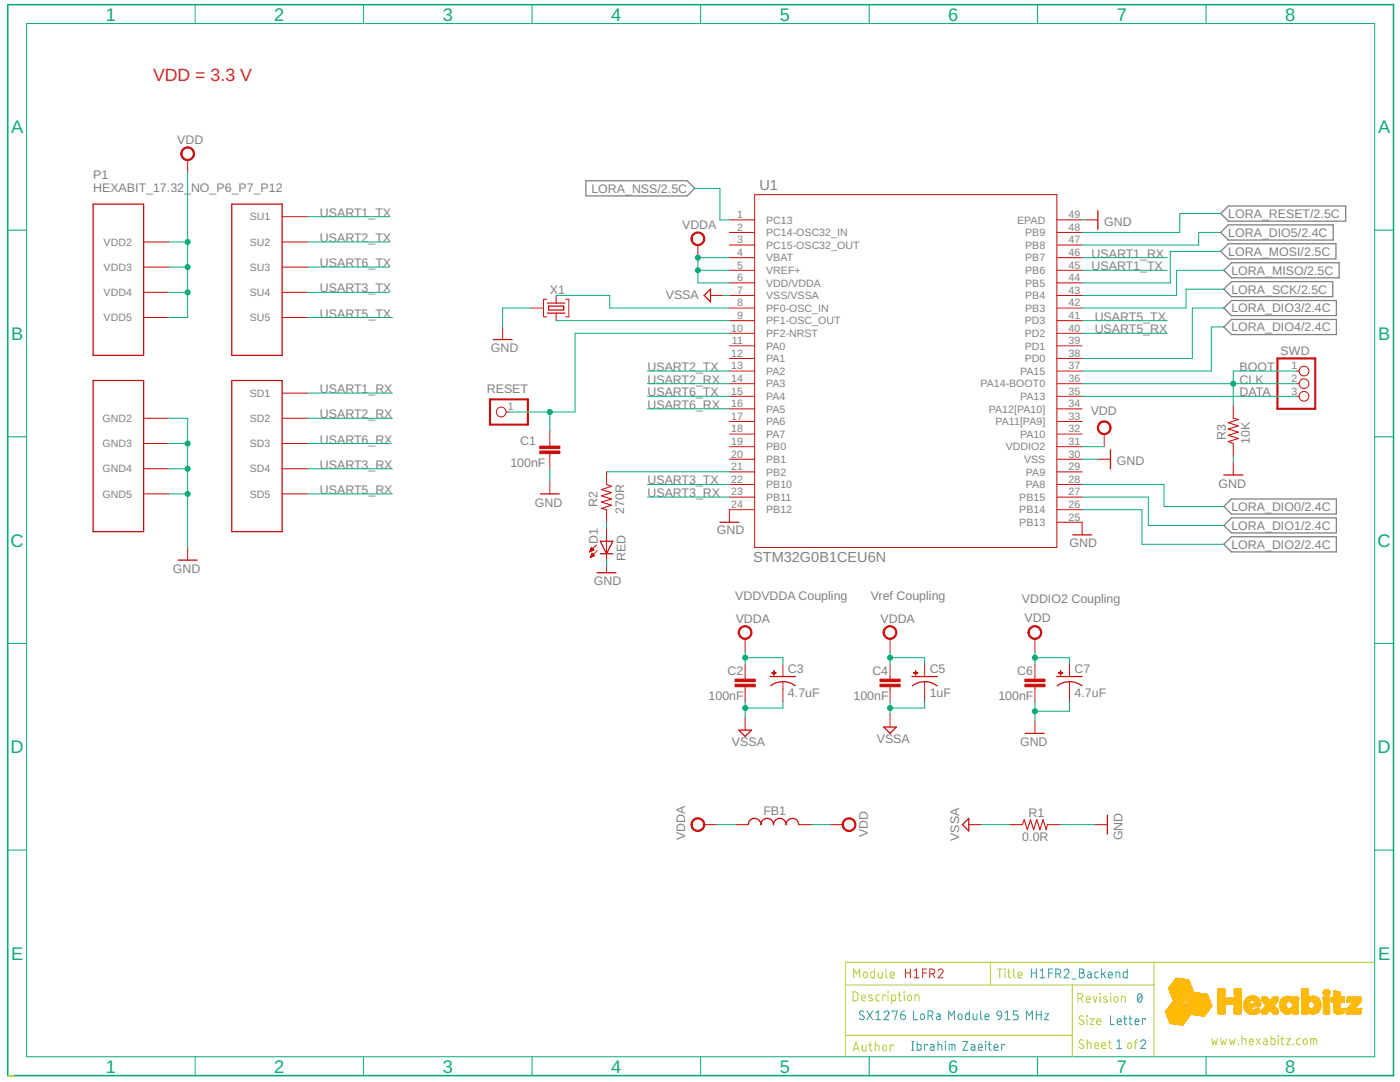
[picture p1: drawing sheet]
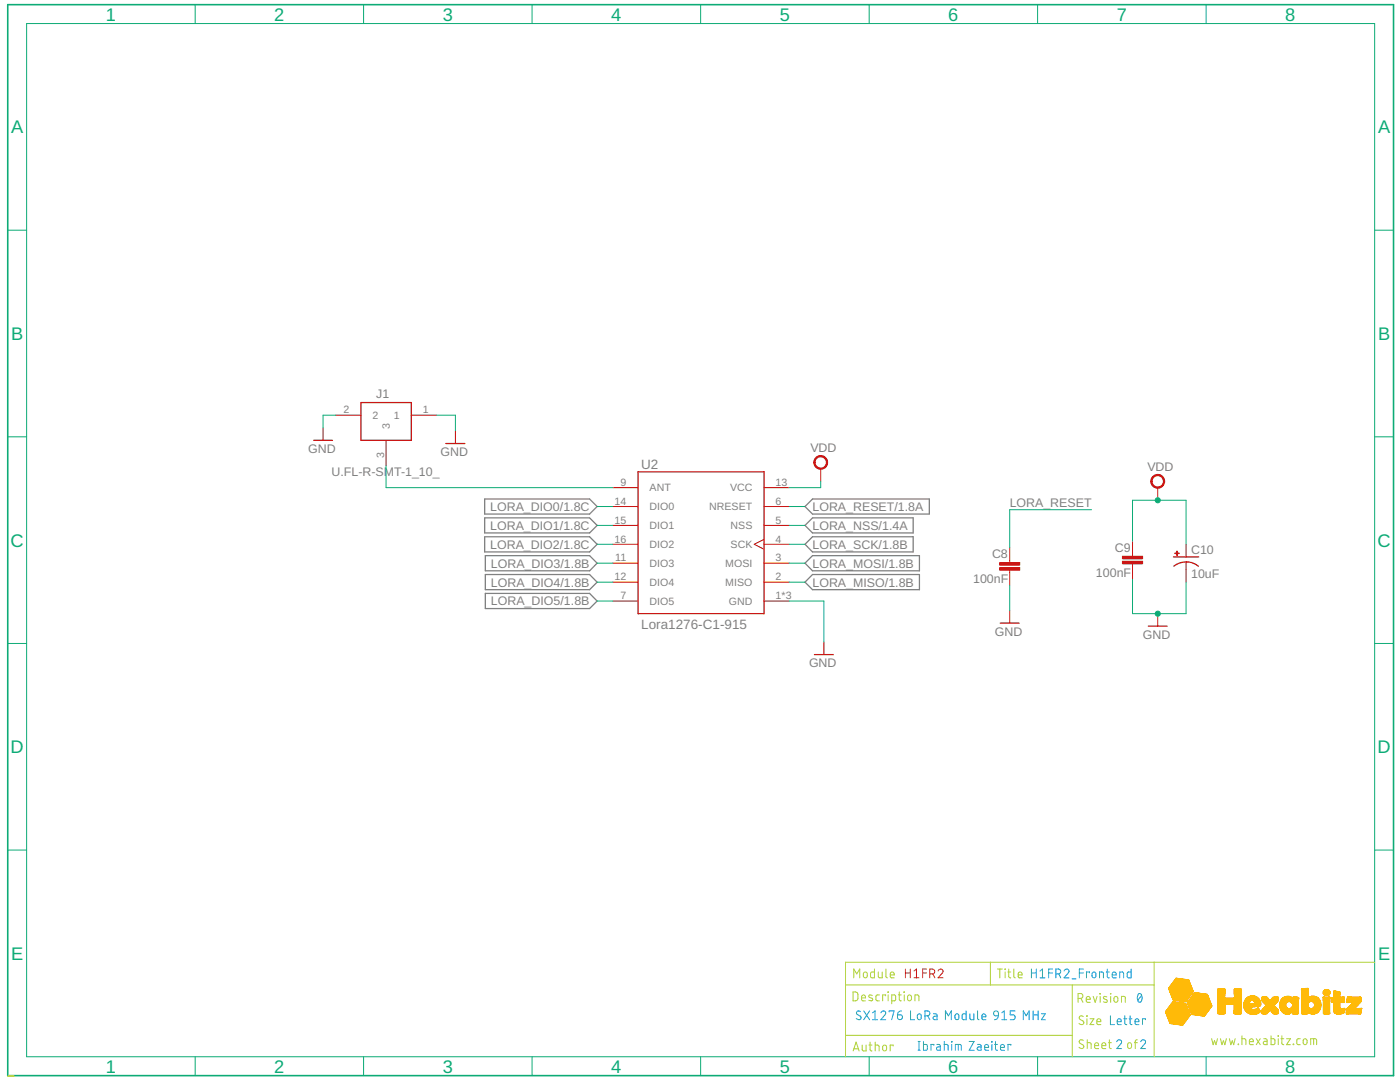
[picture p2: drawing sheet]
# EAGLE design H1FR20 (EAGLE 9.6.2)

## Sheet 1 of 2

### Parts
C1  100nF  C-0603  [C-0603]
C2  100nF  C-0603  [C-0603]
C3  4.7uF  C-0805-POL  [C-0805-POL]
C4  100nF  C-0603  [C-0603]
C5  1uF  C-0805-POL  [C-0805-POL]
C6  100nF  C-0603  [C-0603]
C7  4.7uF  C-0805-POL  [C-0805-POL]
D1  RED  VLMS1300-GS08  [VLMS1300-GS08]
FB1  FB-0603  [FB-0603]
P1  HEXABIT_17.32_NO_P6_P7_P12  [HEXABIT_17.32_NO_P6_P7_P12]
R1  0.0R  R-0603  [R-0603]
R2  270R  R-0603  [R-0603]
R3  10K  R-0603  [R-0603]
RESET  R  PINHD-1X1  [1X01]
SWD  PINHD-1X3SWD  [SWD]
U1  STM32G0B1CEU6N  [HEXABITZ_ICS_QFN_B1CEU6_STM-L]
X1  XTALL_CSTCE8M00G52  [XTALL_CSTCE8M00G52]

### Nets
CLK: R3.2 SWD.1 SWD.2 U1.36(PA14-BOOT0)
DATA: SWD.3 U1.35(PA13)
GND: C1.2 C6.2 C7.2(-) D1.C P1.PAD_PD8(GND2) P1.PAD_PD9(GND3) P1.PAD_PD10(GND4) P1.PAD_PD11(GND5) R1.2 R3.1 U1.24(PB12) U1.25(PB13) U1.30(VSS) U1.49(EPAD) X1.P$2 ; also sheet 2
LORA_DIO0: U1.28(PA8) ; also sheet 2
LORA_DIO1: U1.27(PB15) ; also sheet 2
LORA_DIO2: U1.26(PB14) ; also sheet 2
LORA_DIO3: U1.38(PD0) ; also sheet 2
LORA_DIO4: U1.37(PA15) ; also sheet 2
LORA_DIO5: U1.47(PB8) ; also sheet 2
LORA_MISO: U1.43(PB4) ; also sheet 2
LORA_MOSI: U1.44(PB5) ; also sheet 2
LORA_NSS: U1.1(PC13) ; also sheet 2
LORA_RESET: U1.48(PB9) ; also sheet 2
LORA_SCK: U1.42(PB3) ; also sheet 2
N$1: D1.A R2.2
N$4: R2.1 U1.21(PB2)
N$5: U1.9(PF1-OSC_OUT) X1.P$1
N$6: U1.8(PF0-OSC_IN) X1.P$3
N$8: C1.1 RESET.1 U1.10(PF2-NRST)
USART1_RX: P1.PAD_PD1(SD1) U1.46(PB7)
USART1_TX: P1.PAD_PU1(SU1) U1.45(PB6)
USART2_RX: P1.PAD_PD2(SD2) U1.14(PA3)
USART2_TX: P1.PAD_PU2(SU2) U1.13(PA2)
USART3_RX: P1.PAD_PD4(SD4) U1.23(PB11)
USART3_TX: P1.PAD_PU4(SU4) U1.22(PB10)
USART5_RX: P1.PAD_PD5(SD5) U1.40(PD2)
USART5_TX: P1.PAD_PU5(SU5) U1.41(PD3)
USART6_RX: P1.PAD_PD3(SD3) U1.16(PA5)
USART6_TX: P1.PAD_PU3(SU3) U1.15(PA4)
VDD: C6.1 C7.1(+) FB1.2 P1.PAD_PU8(VDD2) P1.PAD_PU9(VDD3) P1.PAD_PU10(VDD4) P1.PAD_PU11(VDD5) U1.31(VDDIO2) ; also sheet 2
VDDA: C2.1 C3.1(+) C4.1 C5.1(+) FB1.1 U1.4(VBAT) U1.5(VREF+) U1.6(VDD/VDDA)
VSSA: C2.2 C3.2(-) C4.2 C5.2(-) R1.1 U1.7(VSS/VSSA)
Unconnected: U1.2(PC14-OSC32_IN) U1.3(PC15-OSC32_OUT) U1.11(PA0) U1.12(PA1) U1.17(PA6) U1.18(PA7) U1.19(PB0) U1.20(PB1) U1.29(PA9) U1.32(PA10) U1.33(PA11[PA9]) U1.34(PA12[PA10]) U1.39(PD1)

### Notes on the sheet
- VDD = 3.3 V
- BOOT
- VDD\VDDA Coupling | Vref Coupling | VDDIO2 Coupling
- Module | H1FR2 | Title | H1FR2_Backend
- Description | Revision | 0
- SX1276 LoRa Module 915 MHz
- Size | Letter
- www.hexabitz.com
- Author | Ibrahim Zaeiter | Sheet   of | 1 | 2
- C:/Users/Admin/Desktop/logodraft.bmp

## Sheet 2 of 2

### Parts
C8  100nF  C-0603  [C-0603]
C9  100nF  C-0603  [C-0603]
C10  10uF  C-1210-POL  [C-1210-POL]
J1  U.FL-R-SMT-1_10_  [U.FL-R-SMT-1(10)]
U2  Lora1276-C1-915  LORA127X-C1  [LORA127X-C1]

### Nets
GND: C8.2 C9.2 C10.2(-) J1.1 J1.2 U2.1(GND) U2.8(GND) U2.10(GND) ; also sheet 1
LORA_DIO0: U2.14(DIO0) ; also sheet 1
LORA_DIO1: U2.15(DIO1) ; also sheet 1
LORA_DIO2: U2.16(DIO2) ; also sheet 1
LORA_DIO3: U2.11(DIO3) ; also sheet 1
LORA_DIO4: U2.12(DIO4) ; also sheet 1
LORA_DIO5: U2.7(DIO5) ; also sheet 1
LORA_MISO: U2.2(MISO) ; also sheet 1
LORA_MOSI: U2.3(MOSI) ; also sheet 1
LORA_NSS: U2.5(NSS) ; also sheet 1
LORA_RESET: C8.1 U2.6(NRESET) ; also sheet 1
LORA_SCK: U2.4(SCK) ; also sheet 1
N$2: J1.3 U2.9(ANT)
VDD: C9.1 C10.1(+) U2.13(VCC) ; also sheet 1

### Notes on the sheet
- Module | H1FR2 | Title | H1FR2_Frontend
- Description | Revision | 0
- SX1276 LoRa Module 915 MHz
- Size | Letter
- www.hexabitz.com
- Author | Ibrahim Zaeiter | Sheet   of | 2 | 2
- C:/Users/Admin/Desktop/logodraft.bmp

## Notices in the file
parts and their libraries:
HEXABITZ_ICs: COPYRIGHT: Copyright (C) 2022 Ultra Librarian. All rights reserved.
